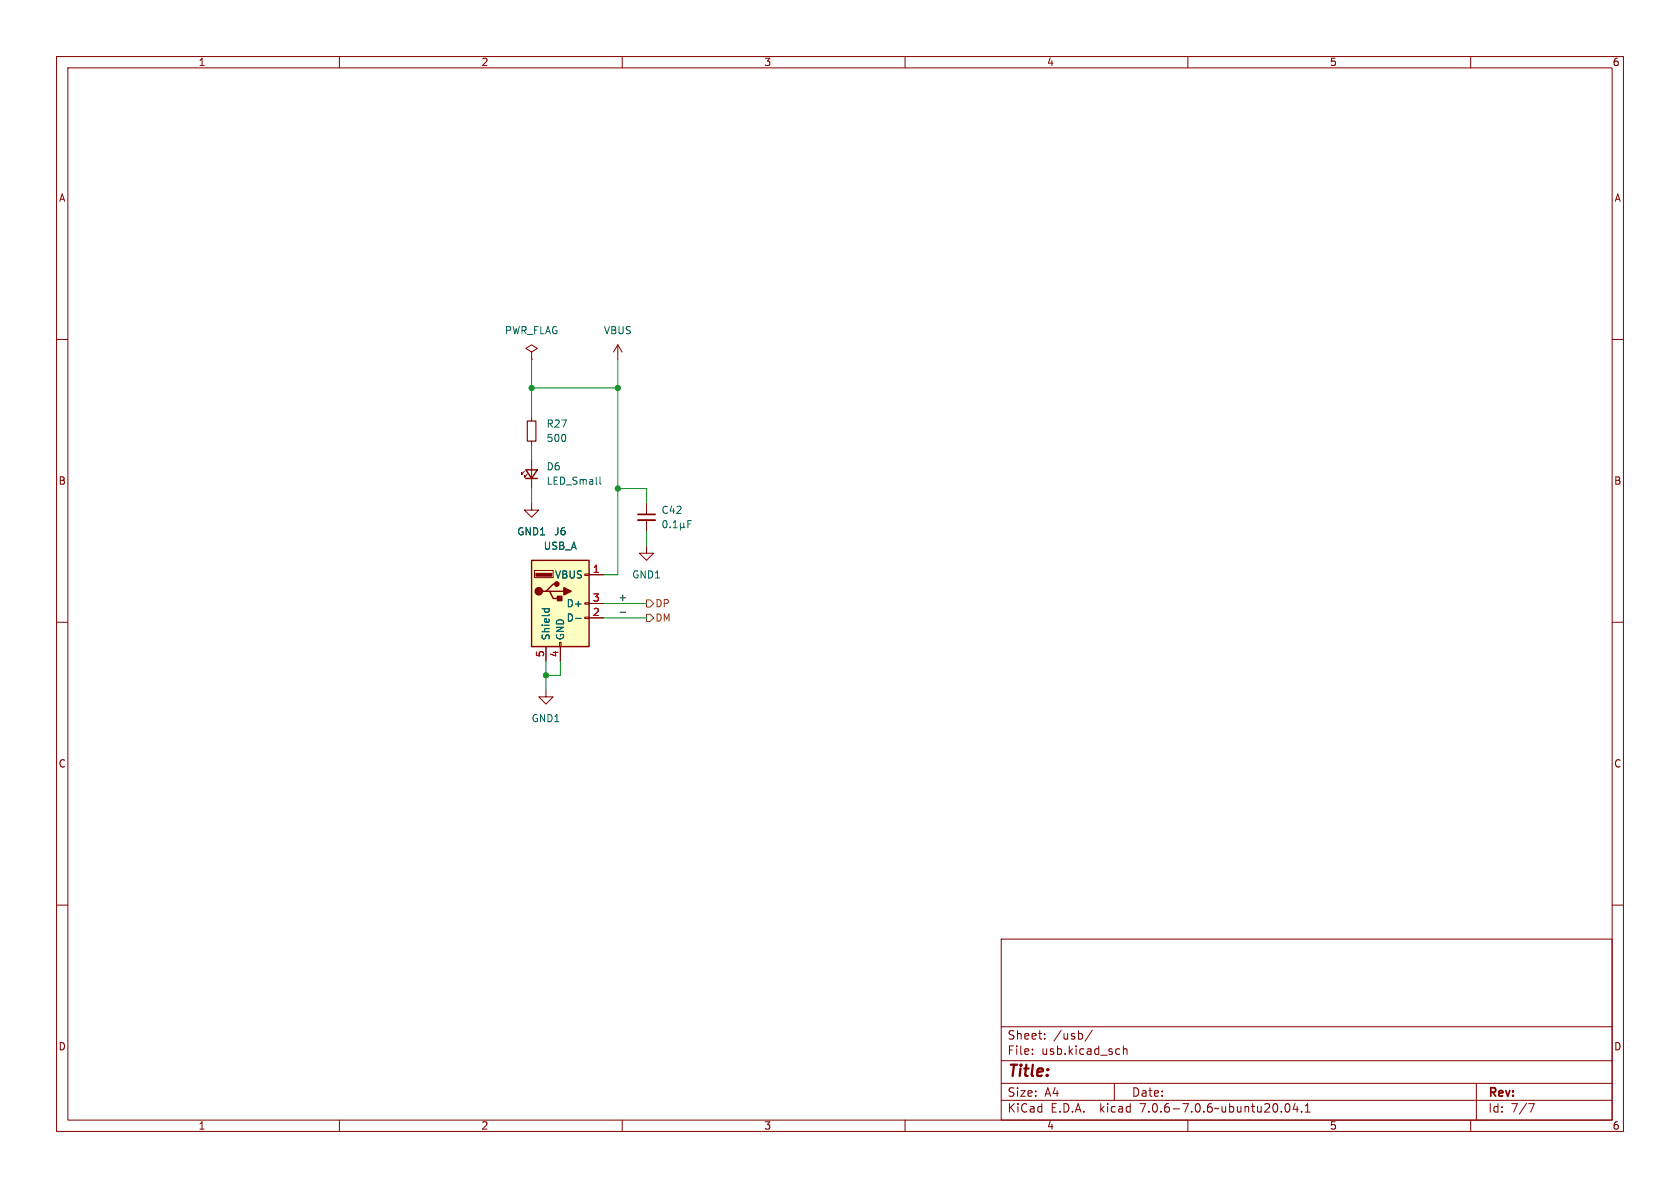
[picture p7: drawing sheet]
<svg xmlns="http://www.w3.org/2000/svg" width="297mm" height="210mm" viewBox="0 0 297 210" stroke-linecap="round" stroke-linejoin="round" font-family="sans-serif">
<g fill="none" stroke="#840000" stroke-width=".18">
<path d="M10 10h277v190h-277zM12 12h273v186h-273zM60 10v2M110 10v2M160 10v2M210 10v2M260 10v2M10 60h2M285 60h2M94 62.2l1-.6-1-.6-1 .6 1 .6v1.3M94 63.5h.1M94 73.7v.7"/>
<path d="M94 78v.7M109.2 61l-.7 1.2M109.2 61v2.5M109.2 61l.8 1.2M92.7 83.3l-.5 .5v-.2v.2h.3M93.2 83.8l-.5 .5v-.2v.2h.3M94 88.9v1.3h1.2l-1.2 1.2-1.3-1.2h1.3M94 81.3v5.1M114.3 96.5v1.3h1.3l-1.3 1.3-1.3-1.3h1.3M114.3 88.9v2M114.3 91.9v2.1M10 110h2"/>
<path d="M94.5 100.8h3.3v1.3h-3.3zM96.5 114.3v2.5M98.9 113.5h.3v.8h-.3zM99.1 114.3v2.5M103.4 109.1h.7v.2h-.7zM103.4 106.6h.7v.2h-.7zM103.4 101.5h.7v.2h-.7zM104.1 101.6h2.6M104.1 109.2h2.6M104.1 106.7h2.6M285 110h2M96.5 121.9v1.3h1.3l-1.3 1.3-1.3-1.3h1.3"/>
<path d="M10 160h2M285 160h2M177 166h108v32h-108zM60 198v2M110 198v2M160 198v2M177 194.5h108M177 191.5h108M177 187.5h108M177 181.5h108M182.5 186.3v.1M182.5 185.5v.1"/>
<path d="M184.7 183.6v.1M184.7 182.8v.1M193.1 182.1l-1.3 2M197 191.5v3M197.8 185.4l.2 .1M198 186.3l-.2 .1M198.6 184.9v1.5M198.6 185.5l.2-.1 .4 .1v.9M210 198v2M227.3 195.2l.2-.1a.81 .81 0 0 1 .6 .6 .81 .81 0 0 1-.3 .8l-.1 .1a.81 .81 0 0 1-.4-1.4zM229 195l-.4 1.1h.9M229.3 195.6v1"/>
<path d="M230.1 196.5v.1M230.7 196.6h.9M230.7 195.5l.5-.4v1.5M260 198v2M261 191.5v6.5M270.2 195.1h1l-.6 1.5"/>
</g>
<path d="M94 99.1h10.1v15.2h-10.1z" fill="#ffffc2" stroke="#ffffc2" stroke-width=".18"/>
<path d="M93 83.1h2l-1 1.5zM93 84.6h2M94 99.1h10.1v15.2h-10.1zM96.5 104.5h.7l.6 1.3h1.3M97.2 104.5h2.5M98.4 103.3h-.6l-1.3 1.2h-.6" fill="none" stroke="#840000" stroke-width=".25"/>
<g fill="#840000" stroke="#840000" stroke-width=".25">
<path d="M99.7 103.9l1.3 .6-1.3 .7z"/>
<path d="M98.6 105.4h.7v.8h-.7z"/>
<circle cx="95.2" cy="104.5" r=".63"/>
<circle cx="98.4" cy="103.3" r=".38"/>
</g>
<path d="M94.7 101.3h2.8v.6h-2.8z" fill="#840000" stroke="#840000" stroke-width=".18"/>
<g fill="none" stroke="#006464" stroke-width=".18">
<path d="M106.1 84.3v1.1l.1 .2M117.4 92.1l.1-.1a.68 .68 0 0 1 .4 .7 .68 .68 0 0 1-.4 .6 .84 .84 0 0 1-.1-1.2zM118.5 93.2v.1M119 93.3h.7M119 92.4l.4-.4v1.3M120.3 93.1l.2 .2h.2l.2-.2M120.3 92.4v1.3M120.9 93.1l.2 .2M120.9 92.4v.7M121.6 92.6h.4M122.2 92h-.6v1.3M95.8 107.6h1.3"/>
<path d="M96.3 107.6v.4M97 107.6l.1 .4M101.8 109.3h.9"/>
</g>
<path d="M93.2 74.4h1.5v3.6h-1.5z" fill="none" stroke="#840000" stroke-width=".2"/>
<path d="M112.8 91.9h3" fill="none" stroke="#840000" stroke-width=".33"/>
<path d="M112.8 90.9h3" fill="none" stroke="#840000" stroke-width=".3"/>
<path d="M114.3 106h.6l.7 .7-.7 .6h-.6zM114.3 108.6h.6l.7 .6-.7 .7h-.6z" fill="none" stroke="#725600" stroke-width=".18"/>
<path d="M109.6 108.2h1" fill="none" stroke="#0f0f0f" stroke-width=".18"/>
<path d="M94 63.5v10.2M94 78.7v2.6M94 68.6h15.2M109.2 63.5v38.1h-2.5M94 86.4v2.5M109.2 86.4h5.1v2.5M114.3 94v2.5M96.5 116.8v5.1M99.1 116.8v2.6h-2.6M106.7 109.2h7.6M106.7 106.7h7.6" fill="none" stroke="#009600" stroke-width=".18"/>
<g fill="#009600" stroke="#009600" stroke-width=".18">
<circle cx="109.2" cy="86.4" r=".46"/>
<circle cx="96.5" cy="119.4" r=".46"/>
<circle cx="109.2" cy="68.6" r=".46"/>
<circle cx="94" cy="68.6" r=".46"/>
</g>
<text font-size="2.8" fill="#840000" x="178" y="190.9">Title:</text>
<g font-size="2.1" fill="#840000">
<text x="178" y="184">Sheet:</text>
<text x="186.2" y="184">/usb/</text>
<text x="178" y="186.7">File:</text>
<text x="184.1" y="186.7">usb.kicad_sch</text>
<text x="178" y="196.9">KiCad</text>
<text x="178" y="194.1">Size:</text>
<text x="184.7" y="194.1">A4</text>
<text x="185.7" y="196.9">E.D.A.</text>
<text x="194.6" y="196.9">kicad</text>
<text x="200" y="194.1">Date:</text>
<text x="201.8" y="196.9">7.0.6-7.0.6~ubuntu20.04.1</text>
<text x="263" y="194.3">Rev:</text>
<text x="263" y="196.9">Id:</text>
<text x="267.1" y="196.9">7/7</text>
</g>
<g font-size="1.8" fill="#840000">
<text x="35" y="11.9">1</text>
<text x="85" y="11.9">2</text>
<text x="135" y="11.9">3</text>
<text x="185" y="11.9">4</text>
<text x="235" y="11.9">5</text>
<text x="285" y="11.9">6</text>
<text x="10.3" y="35.9">A</text>
<text x="285.3" y="35.9">A</text>
<text x="10.3" y="85.9">B</text>
<text x="285.3" y="85.9">B</text>
<text x="10.3" y="135.9">C</text>
<text x="285.3" y="135.9">C</text>
<text x="10.3" y="185.9">D</text>
<text x="285.3" y="185.9">D</text>
<text x="35" y="199.9">1</text>
<text x="85" y="199.9">2</text>
<text x="135" y="199.9">3</text>
<text x="185" y="199.9">4</text>
<text x="235" y="199.9">5</text>
<text x="285" y="199.9">6</text>
</g>
<g font-size="1.8" fill="#006464">
<text x="89.2" y="59.3">PWR_FLAG</text>
<text x="106.7" y="59.3">VBUS</text>
<text x="96.5" y="75.8">R27</text>
<text x="96.5" y="83.4">D6</text>
<text x="96.5" y="78.3">500</text>
<text x="96.5" y="85.9">LED_Small</text>
<text x="91.3" y="94.8">GND1</text>
<text x="97.9" y="94.8">J6</text>
<text x="116.8" y="91">C42</text>
<text x="96" y="97.4">USB_A</text>
<text x="98" y="102.5">VBUS</text>
<text x="100.1" y="107.5">D+</text>
<text x="111.7" y="102.5">GND1</text>
<text x="97.4" y="113.3" transform="rotate(-90 97.4 113.3)">Shield</text>
<text x="99.9" y="113.3" transform="rotate(-90 99.9 113.3)">GND</text>
<text x="100.1" y="110.1">D-</text>
<text x="93.9" y="127.9">GND1</text>
</g>
<g font-size="1.8" fill="#a90000">
<text x="104.7" y="101.3">1</text>
<text x="104.7" y="106.4">3</text>
<text x="104.7" y="109">2</text>
<text x="96.3" y="116.3" transform="rotate(-90 96.3 116.3)">5</text>
<text x="98.8" y="116.3" transform="rotate(-90 98.8 116.3)">4</text>
</g>
<text font-size="1.8" fill="#0f0f0f" x="109.2" y="106.3">+</text>
<g font-size="1.8" fill="#725600">
<text x="115.8" y="107.5">DP</text>
<text x="115.8" y="110.1">DM</text>
</g>
</svg>
